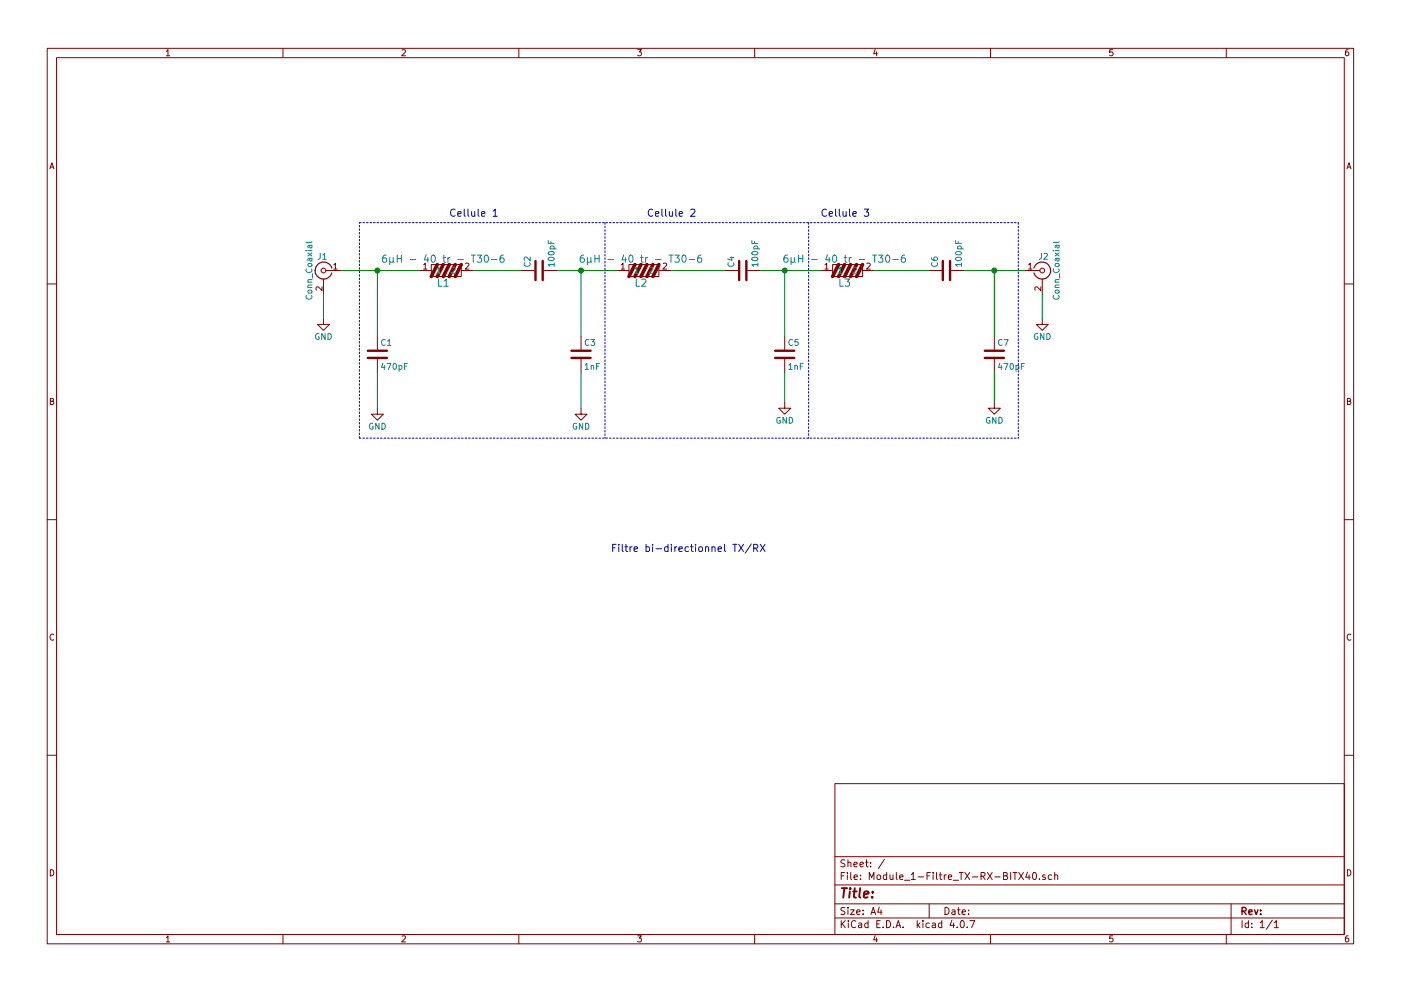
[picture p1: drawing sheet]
EESchema Schematic File Version 2
LIBS:power
LIBS:device
LIBS:switches
LIBS:relays
LIBS:motors
LIBS:transistors
LIBS:conn
LIBS:linear
LIBS:regul
LIBS:74xx
LIBS:cmos4000
LIBS:adc-dac
LIBS:memory
LIBS:xilinx
LIBS:microcontrollers
LIBS:dsp
LIBS:microchip
LIBS:analog_switches
LIBS:motorola
LIBS:texas
LIBS:intel
LIBS:audio
LIBS:interface
LIBS:digital-audio
LIBS:philips
LIBS:display
LIBS:cypress
LIBS:siliconi
LIBS:opto
LIBS:atmel
LIBS:contrib
LIBS:valves
LIBS:HF
LIBS:Relais
LIBS:Transistors-Bipolaires
LIBS:Module_1-Filtre_TX-RX-BITX40-cache
EELAYER 25 0
EELAYER END
$Descr A4 11693 8268
encoding utf-8
Sheet 1 1
Title ""
Date ""
Rev ""
Comp ""
Comment1 ""
Comment2 ""
Comment3 ""
Comment4 ""
$EndDescr
$Comp
L Self L1
U 1 1
P 3700 2250
F 0 "L1" V 3800 2250 60  0000 C CNN
F 1 "6µH - 40 tr - T30-6" V 3600 2250 60  0000 C CNN
F 2 "HF-Modules:Self_T30-6" H 3700 2250 60  0001 C CNN
F 3 "" H 3700 2250 60  0001 C CNN
	1    3700 2250
	0    1    1    0   
$EndComp
$Comp
L Self L2
U 1 1
P 5350 2250
F 0 "L2" V 5450 2250 60  0000 C CNN
F 1 "6µH - 40 tr - T30-6" V 5250 2250 60  0000 C CNN
F 2 "HF-Modules:Self_T30-6" H 5350 2250 60  0001 C CNN
F 3 "" H 5350 2250 60  0001 C CNN
	1    5350 2250
	0    1    1    0   
$EndComp
$Comp
L Self L3
U 1 1
P 7050 2250
F 0 "L3" V 7150 2250 60  0000 C CNN
F 1 "6µH - 40 tr - T30-6" V 6950 2250 60  0000 C CNN
F 2 "HF-Modules:Self_T30-6" H 7050 2250 60  0001 C CNN
F 3 "" H 7050 2250 60  0001 C CNN
	1    7050 2250
	0    1    1    0   
$EndComp
$Comp
L Conn_Coaxial J1
U 1 1
P 2700 2250
F 0 "J1" H 2710 2370 50  0000 C CNN
F 1 "Conn_Coaxial" V 2815 2250 50  0000 C CNN
F 2 "Raccordement-Filaires:Connect-2pin" H 2700 2250 50  0001 C CNN
F 3 "" H 2700 2250 50  0001 C CNN
	1    2700 2250
	-1   0    0    -1  
$EndComp
$Comp
L Conn_Coaxial J2
U 1 1
P 8700 2250
F 0 "J2" H 8710 2370 50  0000 C CNN
F 1 "Conn_Coaxial" V 8815 2250 50  0000 C CNN
F 2 "Raccordement-Filaires:Connect-2pin" H 8700 2250 50  0001 C CNN
F 3 "" H 8700 2250 50  0001 C CNN
	1    8700 2250
	1    0    0    -1  
$EndComp
$Comp
L C C1
U 1 1
P 3150 2950
F 0 "C1" H 3175 3050 50  0000 L CNN
F 1 "470pF" H 3175 2850 50  0000 L CNN
F 2 "Capacitors_THT:C_Disc_D5.0mm_W2.5mm_P2.50mm" H 3188 2800 50  0001 C CNN
F 3 "" H 3150 2950 50  0001 C CNN
	1    3150 2950
	1    0    0    -1  
$EndComp
$Comp
L C C7
U 1 1
P 8300 2950
F 0 "C7" H 8325 3050 50  0000 L CNN
F 1 "470pF" H 8325 2850 50  0000 L CNN
F 2 "Capacitors_THT:C_Disc_D5.0mm_W2.5mm_P2.50mm" H 8338 2800 50  0001 C CNN
F 3 "" H 8300 2950 50  0001 C CNN
	1    8300 2950
	1    0    0    -1  
$EndComp
$Comp
L C C2
U 1 1
P 4500 2250
F 0 "C2" H 4525 2350 50  0000 L CNN
F 1 "100pF" H 4525 2150 50  0000 L CNN
F 2 "Capacitors_THT:C_Disc_D5.0mm_W2.5mm_P2.50mm" H 4538 2100 50  0001 C CNN
F 3 "" H 4500 2250 50  0001 C CNN
	1    4500 2250
	0    -1   -1   0   
$EndComp
$Comp
L C C4
U 1 1
P 6200 2250
F 0 "C4" H 6225 2350 50  0000 L CNN
F 1 "100pF" H 6225 2150 50  0000 L CNN
F 2 "Capacitors_THT:C_Disc_D5.0mm_W2.5mm_P2.50mm" H 6238 2100 50  0001 C CNN
F 3 "" H 6200 2250 50  0001 C CNN
	1    6200 2250
	0    -1   -1   0   
$EndComp
$Comp
L C C6
U 1 1
P 7900 2250
F 0 "C6" H 7925 2350 50  0000 L CNN
F 1 "100pF" H 7925 2150 50  0000 L CNN
F 2 "Capacitors_THT:C_Disc_D5.0mm_W2.5mm_P2.50mm" H 7938 2100 50  0001 C CNN
F 3 "" H 7900 2250 50  0001 C CNN
	1    7900 2250
	0    -1   -1   0   
$EndComp
$Comp
L C C3
U 1 1
P 4850 2950
F 0 "C3" H 4875 3050 50  0000 L CNN
F 1 "1nF" H 4875 2850 50  0000 L CNN
F 2 "Capacitors_THT:C_Disc_D5.0mm_W2.5mm_P2.50mm" H 4888 2800 50  0001 C CNN
F 3 "" H 4850 2950 50  0001 C CNN
	1    4850 2950
	1    0    0    -1  
$EndComp
$Comp
L C C5
U 1 1
P 6550 2950
F 0 "C5" H 6575 3050 50  0000 L CNN
F 1 "1nF" H 6575 2850 50  0000 L CNN
F 2 "Capacitors_THT:C_Disc_D5.0mm_W2.5mm_P2.50mm" H 6588 2800 50  0001 C CNN
F 3 "" H 6550 2950 50  0001 C CNN
	1    6550 2950
	1    0    0    -1  
$EndComp
$Comp
L GND #PWR01
U 1 1
P 3150 3400
F 0 "#PWR01" H 3150 3150 50  0001 C CNN
F 1 "GND" H 3150 3250 50  0000 C CNN
F 2 "" H 3150 3400 50  0001 C CNN
F 3 "" H 3150 3400 50  0001 C CNN
	1    3150 3400
	1    0    0    -1  
$EndComp
$Comp
L GND #PWR02
U 1 1
P 4850 3400
F 0 "#PWR02" H 4850 3150 50  0001 C CNN
F 1 "GND" H 4850 3250 50  0000 C CNN
F 2 "" H 4850 3400 50  0001 C CNN
F 3 "" H 4850 3400 50  0001 C CNN
	1    4850 3400
	1    0    0    -1  
$EndComp
$Comp
L GND #PWR03
U 1 1
P 2700 2650
F 0 "#PWR03" H 2700 2400 50  0001 C CNN
F 1 "GND" H 2700 2500 50  0000 C CNN
F 2 "" H 2700 2650 50  0001 C CNN
F 3 "" H 2700 2650 50  0001 C CNN
	1    2700 2650
	1    0    0    -1  
$EndComp
$Comp
L GND #PWR04
U 1 1
P 6550 3350
F 0 "#PWR04" H 6550 3100 50  0001 C CNN
F 1 "GND" H 6550 3200 50  0000 C CNN
F 2 "" H 6550 3350 50  0001 C CNN
F 3 "" H 6550 3350 50  0001 C CNN
	1    6550 3350
	1    0    0    -1  
$EndComp
$Comp
L GND #PWR05
U 1 1
P 8300 3350
F 0 "#PWR05" H 8300 3100 50  0001 C CNN
F 1 "GND" H 8300 3200 50  0000 C CNN
F 2 "" H 8300 3350 50  0001 C CNN
F 3 "" H 8300 3350 50  0001 C CNN
	1    8300 3350
	1    0    0    -1  
$EndComp
$Comp
L GND #PWR06
U 1 1
P 8700 2650
F 0 "#PWR06" H 8700 2400 50  0001 C CNN
F 1 "GND" H 8700 2500 50  0000 C CNN
F 2 "" H 8700 2650 50  0001 C CNN
F 3 "" H 8700 2650 50  0001 C CNN
	1    8700 2650
	1    0    0    -1  
$EndComp
Wire Wire Line
	2700 2450 2700 2650
Wire Wire Line
	3150 3100 3150 3400
Wire Wire Line
	4850 3100 4850 3400
Wire Wire Line
	2850 2250 3500 2250
Wire Wire Line
	3150 2800 3150 2250
Connection ~ 3150 2250
Wire Wire Line
	3950 2250 4350 2250
Wire Wire Line
	4650 2250 5150 2250
Wire Wire Line
	4850 2800 4850 2250
Connection ~ 4850 2250
Wire Wire Line
	5600 2250 6050 2250
Wire Wire Line
	6350 2250 6850 2250
Wire Wire Line
	6550 2800 6550 2250
Connection ~ 6550 2250
Wire Wire Line
	7300 2250 7750 2250
Wire Wire Line
	8050 2250 8550 2250
Wire Wire Line
	8300 2800 8300 2250
Connection ~ 8300 2250
Wire Wire Line
	8700 2650 8700 2450
Wire Wire Line
	8300 3350 8300 3100
Wire Wire Line
	6550 3350 6550 3100
Text Notes 3750 1800 0    60   ~ 0
Cellule 1
Text Notes 5400 1800 0    60   ~ 0
Cellule 2
Text Notes 6850 1800 0    60   ~ 0
Cellule 3
Text Notes 5100 4600 0    60   ~ 0
Filtre bi-directionnel TX/RX
Wire Notes Line
	5050 1850 5050 3650
Wire Notes Line
	3000 3650 8500 3650
Wire Notes Line
	3000 3650 3000 1850
Wire Notes Line
	3000 1850 8500 1850
Wire Notes Line
	6750 1850 6750 3650
Wire Notes Line
	8500 1850 8500 3650
$EndSCHEMATC
